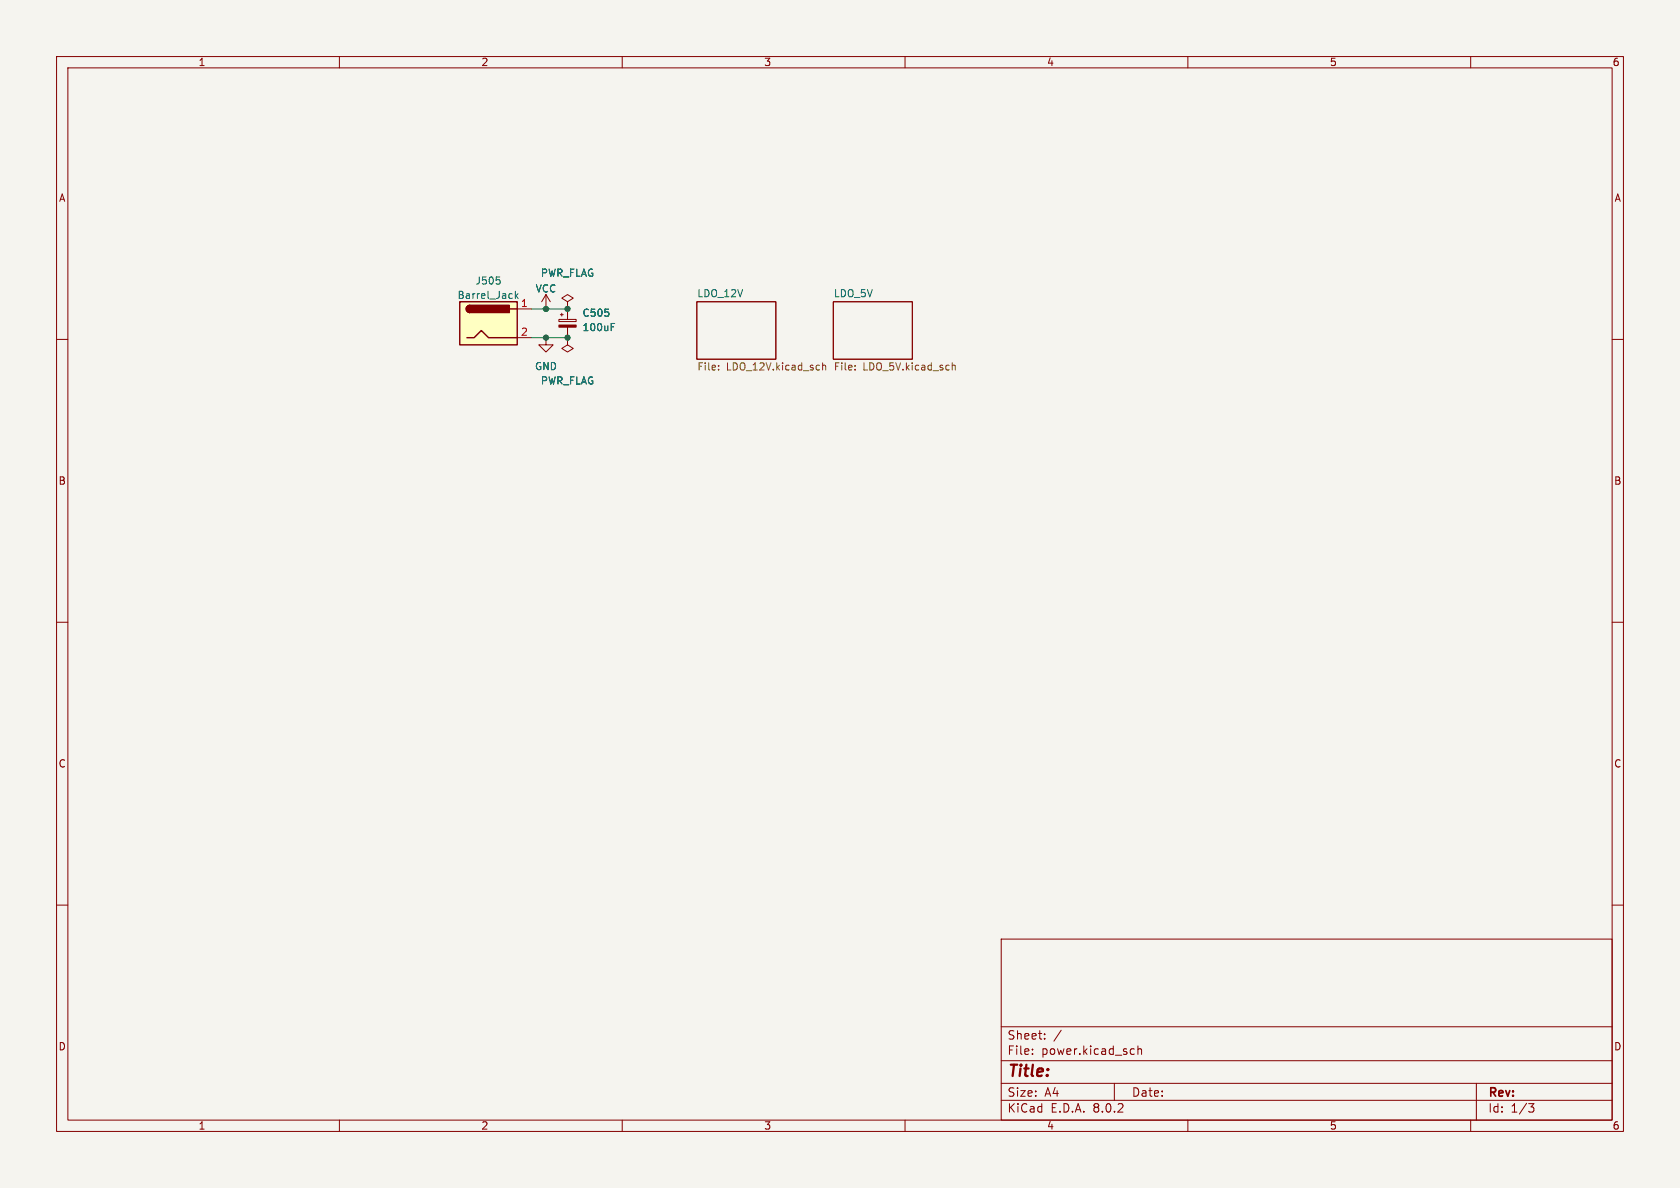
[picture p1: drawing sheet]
(kicad_sch (version 20230121) (generator eeschema)

 (paper "A4")

 (lib_symbols
  (symbol "Connector:Barrel_Jack" (pin_names (offset 1.016)) (in_bom yes) (on_board yes)
   (property "Reference" "J" (at 0 5.334 0) (effects (font (size 1.27 1.27))))
   (property "Value" "Barrel_Jack" (at 0 -5.08 0) (effects (font (size 1.27 1.27))))
   (property "Footprint" "" (at 1.27 -1.016 0) (effects (font (size 1.27 1.27)) hide))
   (property "Datasheet" "~" (at 1.27 -1.016 0) (effects (font (size 1.27 1.27)) hide))
   (symbol "Barrel_Jack_0_1"
    (rectangle (start -5.08 3.81) (end 5.08 -3.81) (stroke (width 0.254) (type default)) (fill (type background)))
    (arc (start -3.302 3.175) (mid -3.9343 2.54) (end -3.302 1.905) (stroke (width 0.254) (type default)) (fill (type none)))
    (arc (start -3.302 3.175) (mid -3.9343 2.54) (end -3.302 1.905) (stroke (width 0.254) (type default)) (fill (type outline)))
    (polyline (pts (xy 5.08 2.54) (xy 3.81 2.54)) (stroke (width 0.254) (type default)) (fill (type none)))
    (polyline (pts (xy -3.81 -2.54) (xy -2.54 -2.54) (xy -1.27 -1.27) (xy 0 -2.54) (xy 2.54 -2.54) (xy 5.08 -2.54)) (stroke (width 0.254) (type default)) (fill (type none)))
    (rectangle (start 3.683 3.175) (end -3.302 1.905) (stroke (width 0.254) (type default)) (fill (type outline))))
   (symbol "Barrel_Jack_1_1"
    (pin passive line (at 7.62 2.54 180) (length 2.54) (name "~" (effects (font (size 1.27 1.27)))) (number "1" (effects (font (size 1.27 1.27)))))
    (pin passive line (at 7.62 -2.54 180) (length 2.54) (name "~" (effects (font (size 1.27 1.27)))) (number "2" (effects (font (size 1.27 1.27)))))))
  (symbol "Device:C_Polarized_Small" (pin_numbers hide) (pin_names (offset 0.254) hide) (in_bom yes) (on_board yes)
   (property "Reference" "C" (at 0.254 1.778 0) (effects (font (size 1.27 1.27)) (justify left)))
   (property "Value" "C_Polarized_Small" (at 0.254 -2.032 0) (effects (font (size 1.27 1.27)) (justify left)))
   (property "Footprint" "" (at 0 0 0) (effects (font (size 1.27 1.27)) hide))
   (property "Datasheet" "~" (at 0 0 0) (effects (font (size 1.27 1.27)) hide))
   (symbol "C_Polarized_Small_0_1"
    (rectangle (start -1.524 -0.3048) (end 1.524 -0.6858) (stroke (width 0) (type default)) (fill (type outline)))
    (rectangle (start -1.524 0.6858) (end 1.524 0.3048) (stroke (width 0) (type default)) (fill (type none)))
    (polyline (pts (xy -1.27 1.524) (xy -0.762 1.524)) (stroke (width 0) (type default)) (fill (type none)))
    (polyline (pts (xy -1.016 1.27) (xy -1.016 1.778)) (stroke (width 0) (type default)) (fill (type none))))
   (symbol "C_Polarized_Small_1_1"
    (pin passive line (at 0 2.54 270) (length 1.8542) (name "~" (effects (font (size 1.27 1.27)))) (number "1" (effects (font (size 1.27 1.27)))))
    (pin passive line (at 0 -2.54 90) (length 1.8542) (name "~" (effects (font (size 1.27 1.27)))) (number "2" (effects (font (size 1.27 1.27)))))))
  (symbol "power:GND" (power) (pin_names (offset 0)) (in_bom yes) (on_board yes)
   (property "Reference" "#PWR" (at 0 -6.35 0) (effects (font (size 1.27 1.27)) hide))
   (property "Value" "GND" (at 0 -3.81 0) (effects (font (size 1.27 1.27))))
   (property "Footprint" "" (at 0 0 0) (effects (font (size 1.27 1.27)) hide))
   (property "Datasheet" "" (at 0 0 0) (effects (font (size 1.27 1.27)) hide))
   (symbol "GND_0_1"
    (polyline (pts (xy 0 0) (xy 0 -1.27) (xy 1.27 -1.27) (xy 0 -2.54) (xy -1.27 -1.27) (xy 0 -1.27)) (stroke (width 0) (type default)) (fill (type none))))
   (symbol "GND_1_1"
    (pin power_in line (at 0 0 270) (length 0) hide (name "GND" (effects (font (size 1.27 1.27)))) (number "1" (effects (font (size 1.27 1.27)))))))
  (symbol "power:PWR_FLAG" (power) (pin_numbers hide) (pin_names (offset 0) hide) (in_bom yes) (on_board yes)
   (property "Reference" "#FLG" (at 0 1.905 0) (effects (font (size 1.27 1.27)) hide))
   (property "Value" "PWR_FLAG" (at 0 3.81 0) (effects (font (size 1.27 1.27))))
   (property "Footprint" "" (at 0 0 0) (effects (font (size 1.27 1.27)) hide))
   (property "Datasheet" "~" (at 0 0 0) (effects (font (size 1.27 1.27)) hide))
   (symbol "PWR_FLAG_0_0"
    (pin power_out line (at 0 0 90) (length 0) (name "pwr" (effects (font (size 1.27 1.27)))) (number "1" (effects (font (size 1.27 1.27))))))
   (symbol "PWR_FLAG_0_1"
    (polyline (pts (xy 0 0) (xy 0 1.27) (xy -1.016 1.905) (xy 0 2.54) (xy 1.016 1.905) (xy 0 1.27)) (stroke (width 0) (type default)) (fill (type none)))))
  (symbol "power:VCC" (power) (pin_names (offset 0)) (in_bom yes) (on_board yes)
   (property "Reference" "#PWR" (at 0 -3.81 0) (effects (font (size 1.27 1.27)) hide))
   (property "Value" "VCC" (at 0 3.81 0) (effects (font (size 1.27 1.27))))
   (property "Footprint" "" (at 0 0 0) (effects (font (size 1.27 1.27)) hide))
   (property "Datasheet" "" (at 0 0 0) (effects (font (size 1.27 1.27)) hide))
   (symbol "VCC_0_1"
    (polyline (pts (xy -0.762 1.27) (xy 0 2.54)) (stroke (width 0) (type default)) (fill (type none)))
    (polyline (pts (xy 0 0) (xy 0 2.54)) (stroke (width 0) (type default)) (fill (type none)))
    (polyline (pts (xy 0 2.54) (xy 0.762 1.27)) (stroke (width 0) (type default)) (fill (type none))))
   (symbol "VCC_1_1"
    (pin power_in line (at 0 0 90) (length 0) hide (name "VCC" (effects (font (size 1.27 1.27)))) (number "1" (effects (font (size 1.27 1.27))))))))

 (junction (at 96.52 59.69) (diameter 0) (color 0 0 0 0))
 (junction (at 100.33 54.61) (diameter 0) (color 0 0 0 0))
 (junction (at 100.33 59.69) (diameter 0) (color 0 0 0 0))
 (junction (at 96.52 54.61) (diameter 0) (color 0 0 0 0))

 (wire (pts (xy 96.52 59.69) (xy 100.33 59.69)) (stroke (width 0) (type default)))
 (wire (pts (xy 96.52 54.61) (xy 100.33 54.61)) (stroke (width 0) (type default)))
 (wire (pts (xy 93.98 59.69) (xy 96.52 59.69)) (stroke (width 0) (type default)))
 (wire (pts (xy 93.98 54.61) (xy 96.52 54.61)) (stroke (width 0) (type default)))

 (symbol (lib_id "power:PWR_FLAG") (at 100.33 59.69 180) (unit 1) (in_bom yes) (on_board yes) (dnp no)
  (property "Reference" "#FLG02" (at 100.33 61.595 0) (effects (font (size 1.27 1.27)) hide))
  (property "Value" "PWR_FLAG" (at 100.33 67.31 0) (effects (font (size 1.27 1.27))))
  (property "Footprint" "" (at 100.33 59.69 0) (effects (font (size 1.27 1.27)) hide))
  (property "Datasheet" "~" (at 100.33 59.69 0) (effects (font (size 1.27 1.27)) hide)) (pin "1"))

 (symbol (lib_id "power:GND") (at 96.52 59.69 0) (unit 1) (in_bom yes) (on_board yes) (dnp no) (fields_autoplaced)
  (property "Reference" "#PWR08" (at 96.52 66.04 0) (effects (font (size 1.27 1.27)) hide))
  (property "Value" "GND" (at 96.52 64.77 0) (effects (font (size 1.27 1.27))))
  (property "Footprint" "" (at 96.52 59.69 0) (effects (font (size 1.27 1.27)) hide))
  (property "Datasheet" "" (at 96.52 59.69 0) (effects (font (size 1.27 1.27)) hide)) (pin "1"))

 (symbol (lib_id "power:PWR_FLAG") (at 100.33 54.61 0) (unit 1) (in_bom yes) (on_board yes) (dnp no)
  (property "Reference" "#FLG01" (at 100.33 52.705 0) (effects (font (size 1.27 1.27)) hide))
  (property "Value" "PWR_FLAG" (at 100.33 48.26 0) (effects (font (size 1.27 1.27))))
  (property "Footprint" "" (at 100.33 54.61 0) (effects (font (size 1.27 1.27)) hide))
  (property "Datasheet" "~" (at 100.33 54.61 0) (effects (font (size 1.27 1.27)) hide)) (pin "1"))

 (symbol (lib_id "Device:C_Polarized_Small") (at 100.33 57.15 0) (unit 1) (in_bom yes) (on_board yes) (dnp no) (fields_autoplaced)
  (property "Reference" "C505" (at 102.87 55.3339 0) (effects (font (size 1.27 1.27)) (justify left)))
  (property "Value" "100uF" (at 102.87 57.8739 0) (effects (font (size 1.27 1.27)) (justify left)))
  (property "Footprint" "Capacitor_SMD:CP_Elec_6.3x5.9" (at 100.33 57.15 0) (effects (font (size 1.27 1.27)) hide))
  (property "Datasheet" "~" (at 100.33 57.15 0) (effects (font (size 1.27 1.27)) hide))
  (property "JLCPCB Part#" "C494840" (at 100.33 57.15 0) (effects (font (size 1.27 1.27)) hide)) (pin "2") (pin "1"))

 (symbol (lib_id "power:VCC") (at 96.52 54.61 0) (unit 1) (in_bom yes) (on_board yes) (dnp no) (fields_autoplaced)
  (property "Reference" "#PWR04" (at 96.52 58.42 0) (effects (font (size 1.27 1.27)) hide))
  (property "Value" "VCC" (at 96.52 51.0342 0) (effects (font (size 1.27 1.27))))
  (property "Footprint" "" (at 96.52 54.61 0) (effects (font (size 1.27 1.27)) hide))
  (property "Datasheet" "" (at 96.52 54.61 0) (effects (font (size 1.27 1.27)) hide)) (pin "1"))

 (symbol (lib_id "Connector:Barrel_Jack") (at 86.36 57.15 0) (unit 1) (in_bom yes) (on_board yes) (dnp no) (fields_autoplaced)
  (property "Reference" "J505" (at 86.36 49.6402 0) (effects (font (size 1.27 1.27))))
  (property "Value" "Barrel_Jack" (at 86.36 52.1771 0) (effects (font (size 1.27 1.27))))
  (property "Footprint" "Connector_BarrelJack:BarrelJack_GCT_DCJ200-10-A_Horizontal" (at 87.63 58.166 0) (effects (font (size 1.27 1.27)) hide))
  (property "Datasheet" "~" (at 87.63 58.166 0) (effects (font (size 1.27 1.27)) hide))
  (property "JLCPCB Part#" "C7428747" (at 86.36 57.15 0) (effects (font (size 1.27 1.27)) hide)) (pin "1") (pin "2"))

 (sheet (at 147.32 53.34) (size 13.97 10.16) (fields_autoplaced) (stroke (width 0.1524) (type solid)) (fill (color 0 0 0 0.0000))
  (property "Sheetname" "LDO_5V" (at 147.32 52.6284 0) (effects (font (size 1.27 1.27)) (justify left bottom)))
  (property "Sheetfile" "LDO_5V.kicad_sch" (at 147.32 64.0846 0) (effects (font (size 1.27 1.27)) (justify left top))))

 (sheet (at 123.19 53.34) (size 13.97 10.16) (fields_autoplaced) (stroke (width 0.1524) (type solid)) (fill (color 0 0 0 0.0000))
  (property "Sheetname" "LDO_12V" (at 123.19 52.6284 0) (effects (font (size 1.27 1.27)) (justify left bottom)))
  (property "Sheetfile" "LDO_12V.kicad_sch" (at 123.19 64.0846 0) (effects (font (size 1.27 1.27)) (justify left top)))))
